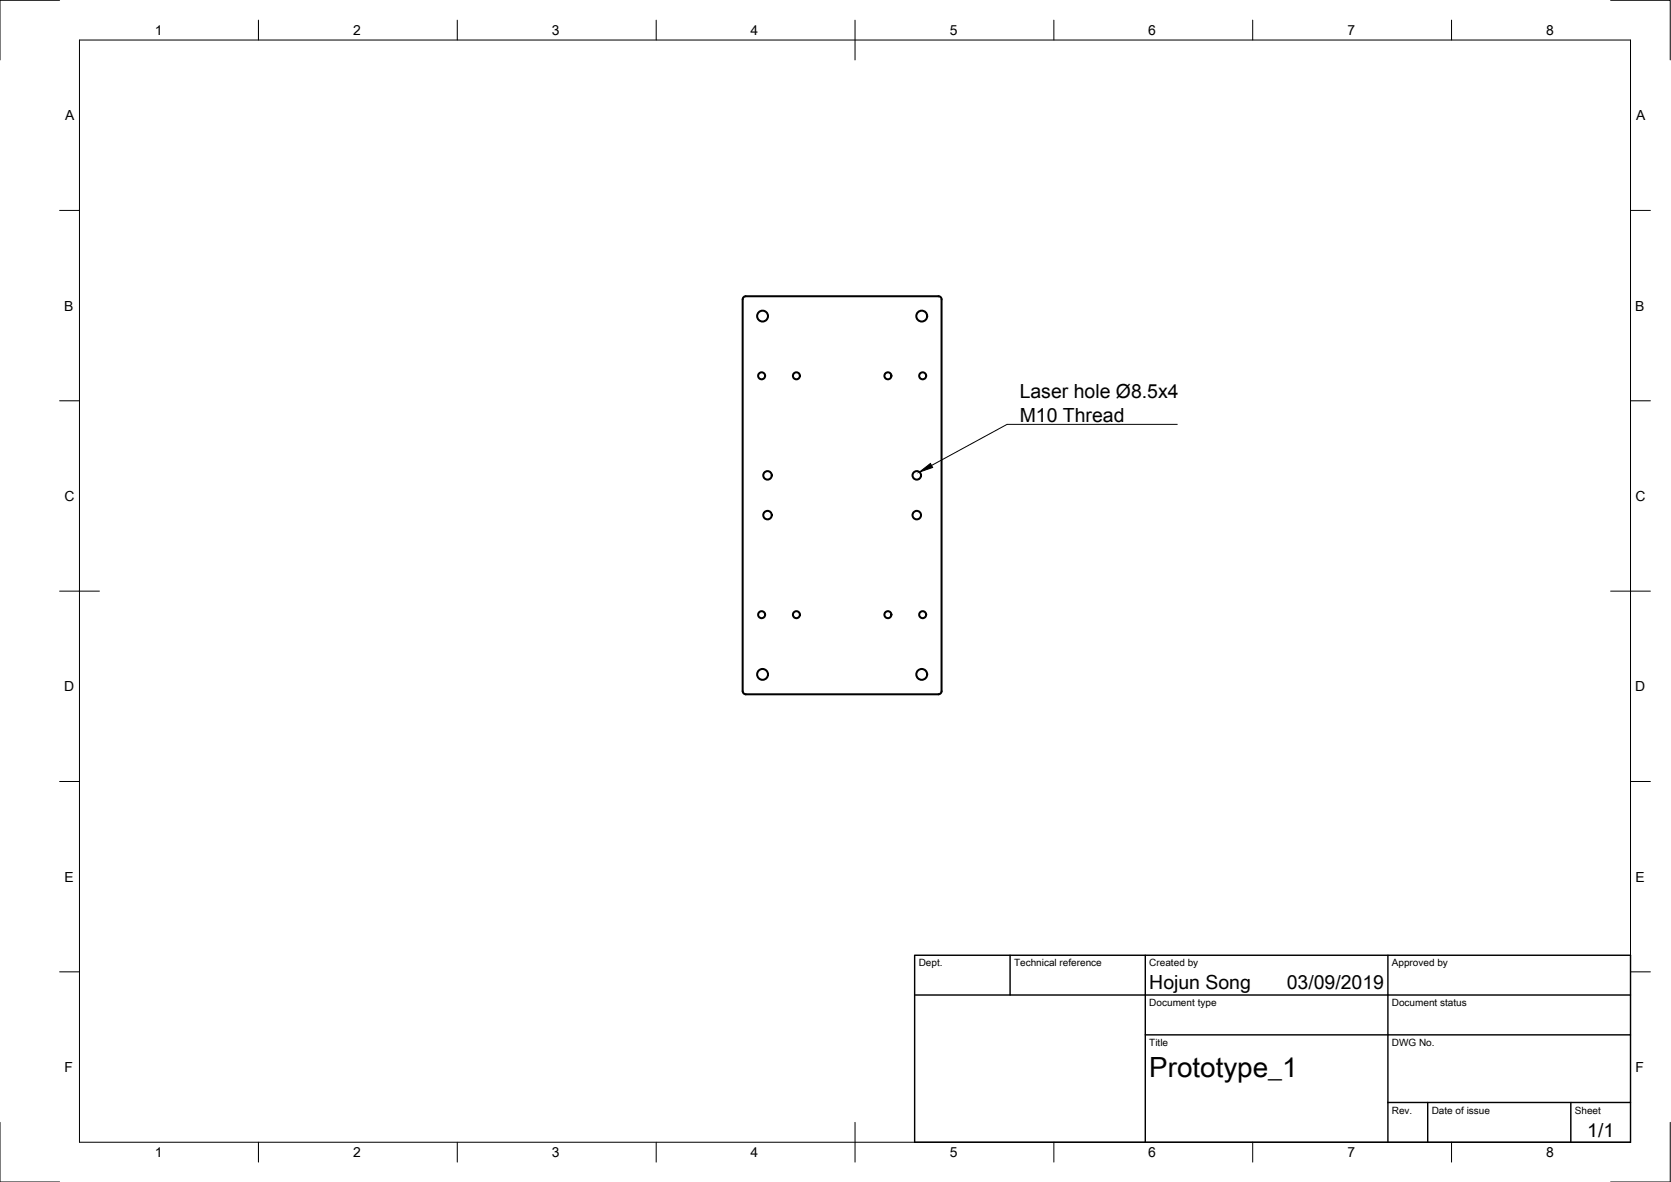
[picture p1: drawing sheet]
<svg xmlns="http://www.w3.org/2000/svg" width="420mm" height="297mm" viewBox="0 0 420 297" stroke-linecap="round" stroke-linejoin="round" font-family="sans-serif">
<!-- layer: Visible -->
<g fill="none" stroke="#000" stroke-width=".51">
<path d="M186.7 173.7l.1-98.5a.75 .75 0 0 1 .7-.7h48.5a.75 .75 0 0 1 .7 .7v98.5M186.8 173.7a.75 .75 0 0 0 .7 .8M187.5 174.5h48.5M236.7 173.7a.75 .75 0 0 1-.7 .8"/>
<circle cx="191.7" cy="79.4" r="1.37"/>
<circle cx="231.8" cy="79.4" r="1.37"/>
<circle cx="191.5" cy="94.4" r=".88"/>
<circle cx="200.2" cy="94.4" r=".88"/>
<circle cx="223.3" cy="94.4" r=".88"/>
<circle cx="232" cy="94.4" r=".88"/>
<circle cx="193" cy="119.5" r="1.07"/>
<circle cx="230.5" cy="119.5" r="1.07"/>
<circle cx="193" cy="129.5" r="1.07"/>
<circle cx="230.5" cy="129.5" r="1.07"/>
<circle cx="191.5" cy="154.5" r=".88"/>
<circle cx="200.2" cy="154.5" r=".88"/>
<circle cx="223.3" cy="154.5" r=".88"/>
<circle cx="232" cy="154.5" r=".88"/>
<circle cx="191.7" cy="169.5" r="1.37"/>
<circle cx="231.8" cy="169.5" r="1.37"/>
</g>
<!-- layer: Border -->
<g fill="none" stroke="#000" stroke-width=".25">
<path d="M15 .1h-15v15M20 10.1h390v276.9h-390zM65 5.1v5M115 5.1v5M165 5.1v5M215 5.1v10M265 5.1v5M315 5.1v5M365 5.1v5M405 .1h15v15M15 52.9h5M410 52.9h5"/>
<path d="M15 100.7h5M410 100.7h5M15 148.6h10M405 148.6h10M15 196.4h5M410 196.4h5M15 244.2h5M410 244.2h5M0 282.1v14.9h15M65 287v5M115 287v5M165 287v5"/>
<path d="M215 282.1v9.9M265 287v5M315 287v5M365 287v5M420 282.1v14.9h-15"/>
</g>
<!-- layer: TitleBlock -->
<path d="M230 240.1h180v46.9h-180zM230 250h180M254 240.1v9.9M288 240.1v46.9M349 240.1v46.9M288 260.1h122M349 277.1h61M359 277.1v9.9M395 277.1v9.9" fill="none" stroke="#000" stroke-width=".36"/>
<!-- layer: Annotations -->
<path d="M231.2 118.6l2.8-2.1 .5 1z" fill="#000" stroke="#000" stroke-width=".25"/>
<path d="M296 106.6h-42.8l-19 10.4" fill="none" stroke="#000" stroke-width=".25"/>
<text font-size="7" x="289" y="270.6">Prototype_1</text>
<g font-size="4.9">
<text x="256.4" y="100.1">Laser hole Ø8.5x4</text>
<text x="256.4" y="105.9">M10 Thread</text>
<text x="289" y="248.5">Hojun Song</text>
<text x="323.5" y="248.5">03/09/2019</text>
<text x="399.1" y="285.7">1/1</text>
</g>
<g font-size="3.5">
<text x="39" y="8.8">1</text>
<text x="88.8" y="8.8">2</text>
<text x="138.8" y="8.8">3</text>
<text x="188.7" y="8.8">4</text>
<text x="238.8" y="8.8">5</text>
<text x="288.7" y="8.8">6</text>
<text x="338.8" y="8.8">7</text>
<text x="388.8" y="8.8">8</text>
<text x="16.4" y="30.2">A</text>
<text x="411.4" y="30.2">A</text>
<text x="16.2" y="78">B</text>
<text x="411.2" y="78">B</text>
<text x="16.2" y="125.9">C</text>
<text x="411.2" y="125.9">C</text>
<text x="16.2" y="173.7">D</text>
<text x="411.2" y="173.7">D</text>
<text x="16.2" y="221.6">E</text>
<text x="411.2" y="221.6">E</text>
<text x="16.2" y="269.4">F</text>
<text x="411.2" y="269.4">F</text>
<text x="39" y="290.8">1</text>
<text x="88.8" y="290.8">2</text>
<text x="138.8" y="290.8">3</text>
<text x="188.7" y="290.8">4</text>
<text x="238.8" y="290.8">5</text>
<text x="288.7" y="290.8">6</text>
<text x="338.8" y="290.8">7</text>
<text x="388.8" y="290.8">8</text>
</g>
<g font-size="2.5">
<text x="231" y="242.9">Dept.</text>
<text x="255" y="242.9">Technical reference</text>
<text x="289" y="242.9">Created by</text>
<text x="350" y="242.9">Approved by</text>
<text x="289" y="252.8">Document type</text>
<text x="350" y="252.8">Document status</text>
<text x="289" y="262.9">Title</text>
<text x="350" y="262.9">DWG No.</text>
<text x="350" y="279.9">Rev.</text>
<text x="360" y="279.9">Date of issue</text>
<text x="396" y="279.9">Sheet</text>
</g>
</svg>
